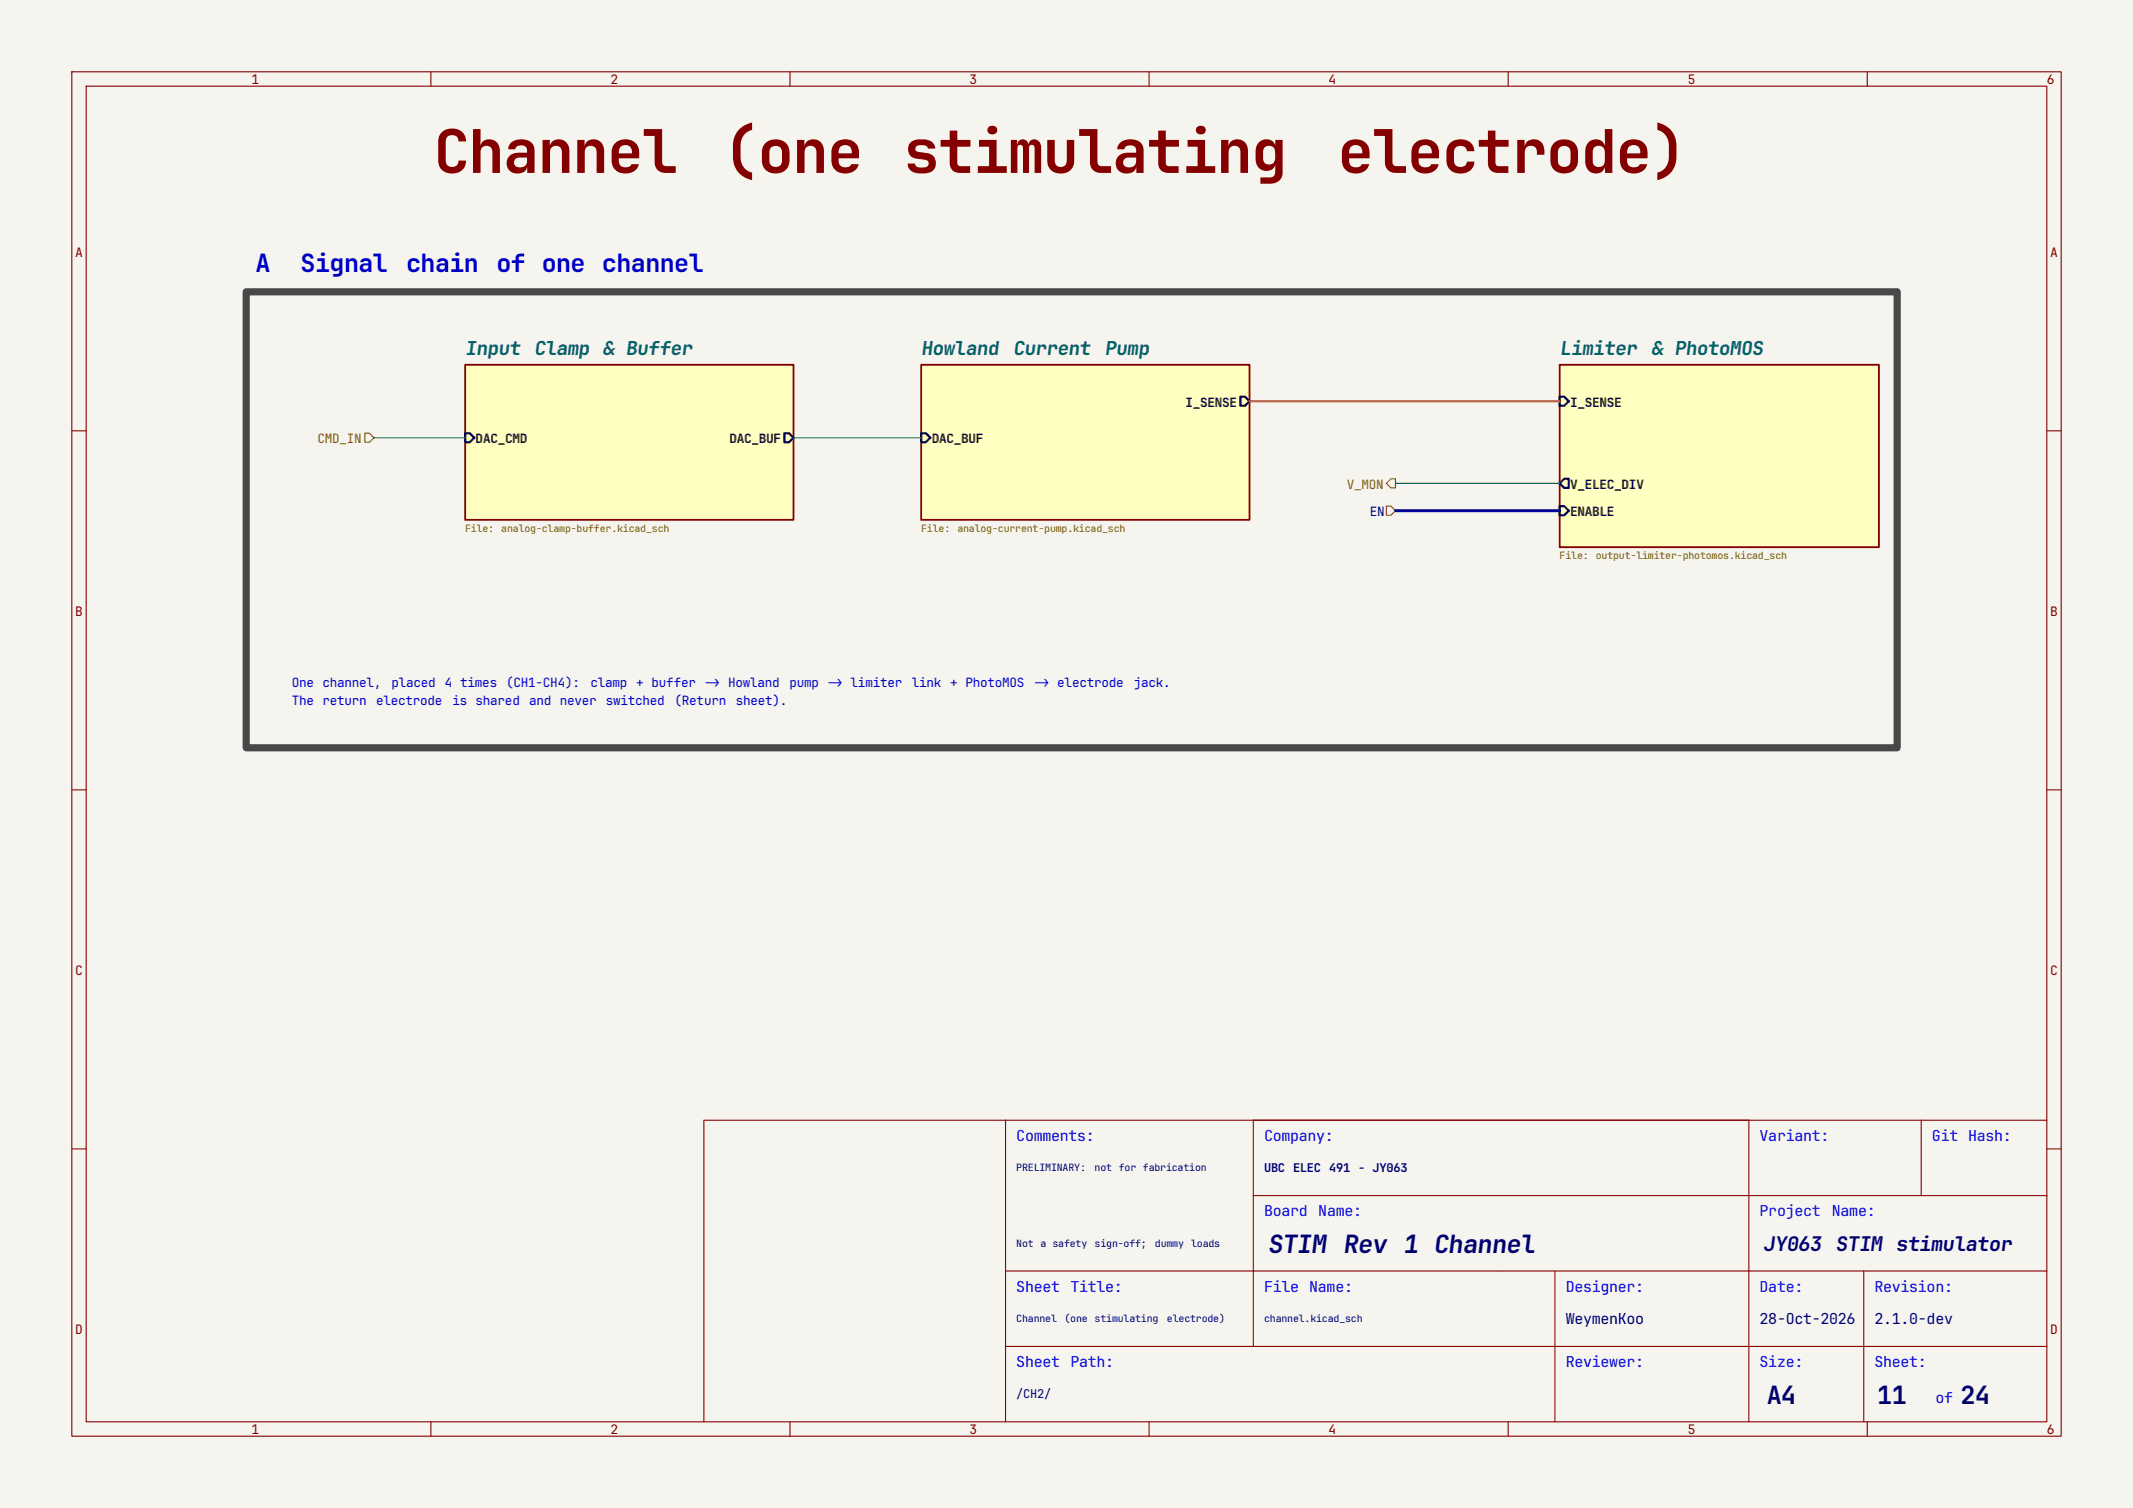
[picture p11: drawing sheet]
<svg xmlns="http://www.w3.org/2000/svg" width="297mm" height="210mm" viewBox="0 0 297 210" stroke-linecap="round" stroke-linejoin="round" font-family="sans-serif">
<path d="M0 0h297v210h-297z" fill="#f5f4ef" stroke="#f5f4ef" stroke-width=".14"/>
<g fill="none" stroke="#840000" stroke-width=".15">
<path d="M10 10h277v190h-277zM12 12h273v186h-273zM60 10v2M110 10v2M160 10v2M210 10v2M260 10v2M10 60h2M285 60h2M10 110h2M285 110h2M140 156v42"/>
<path d="M174.5 156v31.5M243.5 156v42M267.5 156v10.5M285 156h-187v42M10 160h2M140 177h145M174.5 166.5h110.5M216.5 177v21M259.5 177v21M285 160h2M60 198v2M110 198v2"/>
<path d="M140 187.5h145M160 198v2M210 198v2M260 198v2"/>
</g>
<g fill="#ffffc2" stroke="#ffffc2" stroke-width=".14">
<path d="M128.3 50.8h45.7v21.6h-45.7z"/>
<path d="M217.2 50.8h44.4v25.4h-44.4z"/>
<path d="M64.8 50.8h45.7v21.6h-45.7z"/>
</g>
<path d="M64.8 50.8h45.7v21.6h-45.7zM128.3 50.8h45.7v21.6h-45.7zM217.2 50.8h44.4v25.4h-44.4z" fill="none" stroke="#840000" stroke-width=".25"/>
<path d="M172.7 55.2h.7l.6 .7-.6 .6h-.7zM217.2 55.2h.6l.6 .7-.6 .6h-.6zM64.8 60.3h.6l.6 .7-.6 .6h-.6zM109.2 60.3h.7l.6 .7-.6 .6h-.7zM128.3 60.3h.6l.6 .7-.6 .6h-.6zM217.2 70.5h.6l.6 .6-.6 .7h-.6zM217.8 66.7h.6v1.2h-.6l-.6-.6z" fill="none" stroke="#000" stroke-width=".3"/>
<path d="M50.8 60.3h.6l.7 .7-.7 .6h-.6zM193 70.5h.7l.6 .6-.6 .7h-.7zM193.7 66.7h.6v1.2h-.6l-.7-.6z" fill="none" stroke="#725600" stroke-width=".15"/>
<path d="M174 55.9h43.2" fill="none" stroke="#e67800" stroke-width=".3"/>
<path d="M52.1 61h12.7M110.5 61h17.8M194.3 67.3h22.9" fill="none" stroke="#009600" stroke-width=".15"/>
<path d="M194.3 71.1h22.9" fill="none" stroke="#000084" stroke-width=".41"/>
<path d="M34.3 40.6h229.9v63.5h-229.9z" fill="none" stroke="#484848" stroke-width="1"/>
<g font-size="8.4" fill="#840000">
<text x="60.4" y="24.1">Channel</text>
<text x="100.7" y="24.1">(one stimulating</text>
<text x="186.3" y="24.1">electrode)</text>
</g>
<g font-size="3.5" fill="#0000c2">
<text x="35.6" y="37.8">A</text>
<text x="41.9" y="37.8">Signal</text>
<text x="56.5" y="37.8">chain</text>
<text x="69.1" y="37.8">of one channel</text>
</g>
<g font-size="3.5" fill="#00007f">
<text x="176.5" y="174.5">STIM Rev 1 Channel</text>
<text x="246" y="195.5">A4</text>
<text x="261.4" y="195.5">11</text>
<text x="273" y="195.5">24</text>
</g>
<g font-size="2.8" fill="#00007f">
<text x="245.5" y="174.2">JY063</text>
<text x="255.6" y="174.2">STIM stimulator</text>
</g>
<g font-size="2.7" fill="#006464">
<text x="64.8" y="49.4">Input</text>
<text x="74.4" y="49.4">Clamp</text>
<text x="84" y="49.4">&amp; Buffer</text>
<text x="128.3" y="49.4">Howland</text>
<text x="141.1" y="49.4">Current</text>
<text x="153.8" y="49.4">Pump</text>
<text x="217.2" y="49.4">Limiter</text>
<text x="230" y="49.4">&amp; PhotoMOS</text>
</g>
<g font-size="2.1" fill="#00f">
<text x="141.5" y="158.9">Comments:</text>
<text x="176" y="158.9">Company:</text>
<text x="245" y="158.9">Variant:</text>
<text x="269" y="158.9">Git Hash:</text>
<text x="176" y="169.4">Board</text>
<text x="183.6" y="169.4">Name:</text>
<text x="245" y="169.4">Project</text>
<text x="255.1" y="169.4">Name:</text>
<text x="141.5" y="179.9">Sheet</text>
<text x="149.1" y="179.9">Title:</text>
<text x="176" y="179.9">File Name:</text>
<text x="218" y="179.9">Designer:</text>
<text x="245" y="179.9">Date:</text>
<text x="261" y="179.9">Revision:</text>
<text x="141.5" y="190.4">Sheet</text>
<text x="149.1" y="190.4">Path:</text>
<text x="218" y="190.4">Reviewer:</text>
<text x="245" y="190.4">Size:</text>
<text x="261" y="190.4">Sheet:</text>
<text x="269.5" y="195.4">of</text>
</g>
<g font-size="2.1" fill="#00007f">
<text x="218" y="184.4">WeymenKoo</text>
<text x="245" y="184.4">28-Oct-2026</text>
<text x="261" y="184.4">2.1.0-dev</text>
</g>
<g font-size="1.8" fill="#840000">
<text x="35" y="11.8">1</text>
<text x="85" y="11.8">2</text>
<text x="135" y="11.8">3</text>
<text x="185" y="11.8">4</text>
<text x="235" y="11.8">5</text>
<text x="285" y="11.8">6</text>
<text x="10.5" y="35.8">A</text>
<text x="285.5" y="35.8">A</text>
<text x="10.5" y="85.8">B</text>
<text x="285.5" y="85.8">B</text>
<text x="10.5" y="135.8">C</text>
<text x="285.5" y="135.8">C</text>
<text x="10.5" y="185.8">D</text>
<text x="285.5" y="185.8">D</text>
<text x="35" y="199.8">1</text>
<text x="85" y="199.8">2</text>
<text x="135" y="199.8">3</text>
<text x="185" y="199.8">4</text>
<text x="235" y="199.8">5</text>
<text x="285" y="199.8">6</text>
</g>
<g font-size="1.8">
<text x="165.1" y="56.6">I_SENSE</text>
<text x="218.6" y="56.6">I_SENSE</text>
<text x="66.2" y="61.7">DAC_CMD</text>
<text x="101.6" y="61.7">DAC_BUF</text>
<text x="129.7" y="61.7">DAC_BUF</text>
<text x="218.6" y="71.9">ENABLE</text>
<text x="218.6" y="68.1">V_ELEC_DIV</text>
</g>
<g font-size="1.8" fill="#725600">
<text x="44.2" y="61.7">CMD_IN</text>
<text x="187.5" y="68.1">V_MON</text>
</g>
<text font-size="1.8" fill="#000084" x="190.7" y="71.9">EN</text>
<g font-size="1.8" fill="#0000c2">
<text x="40.6" y="95.6">One channel,</text>
<text x="54.5" y="95.6">placed</text>
<text x="62" y="95.6">4 times</text>
<text x="70.5" y="95.6">(CH1-CH4):</text>
<text x="82.2" y="95.6">clamp</text>
<text x="88.6" y="95.6">+ buffer</text>
<text x="98.2" y="95.6">-&gt;Howland</text>
<text x="109.9" y="95.6">pump -&gt;limiter</text>
<text x="127" y="95.6">link + PhotoMOS</text>
<text x="144" y="95.6">-&gt;electrode</text>
<text x="157.9" y="95.6">jack.</text>
<text x="40.6" y="98.2">The return</text>
<text x="52.4" y="98.2">electrode</text>
<text x="63" y="98.2">is shared</text>
<text x="73.7" y="98.2">and never</text>
<text x="84.3" y="98.2">switched</text>
<text x="93.9" y="98.2">(Return</text>
<text x="102.5" y="98.2">sheet).</text>
</g>
<g font-size="1.7" fill="#00007f">
<text x="176" y="163.2">UBC ELEC 491 - JY063</text>
<text x="141.5" y="194.7">/CH2/</text>
</g>
<g font-size="1.4" fill="#725600">
<text x="64.8" y="74.1">File:</text>
<text x="69.8" y="74.1">analog-clamp-buffer.kicad_sch</text>
<text x="128.3" y="74.1">File:</text>
<text x="133.3" y="74.1">analog-current-pump.kicad_sch</text>
<text x="217.2" y="77.9">File:</text>
<text x="222.2" y="77.9">output-limiter-photomos.kicad_sch</text>
</g>
<g font-size="1.4" fill="#00007f">
<text x="141.5" y="163.1">PRELIMINARY:</text>
<text x="152.4" y="163.1">not for fabrication</text>
<text x="141.5" y="173.6">Not a safety</text>
<text x="152.4" y="173.6">sign-off;</text>
<text x="160.8" y="173.6">dummy</text>
<text x="165.9" y="173.6">loads</text>
<text x="141.5" y="184.1">Channel</text>
<text x="148.2" y="184.1">(one stimulating</text>
<text x="162.5" y="184.1">electrode)</text>
<text x="176" y="184.1">channel.kicad_sch</text>
</g>
</svg>
